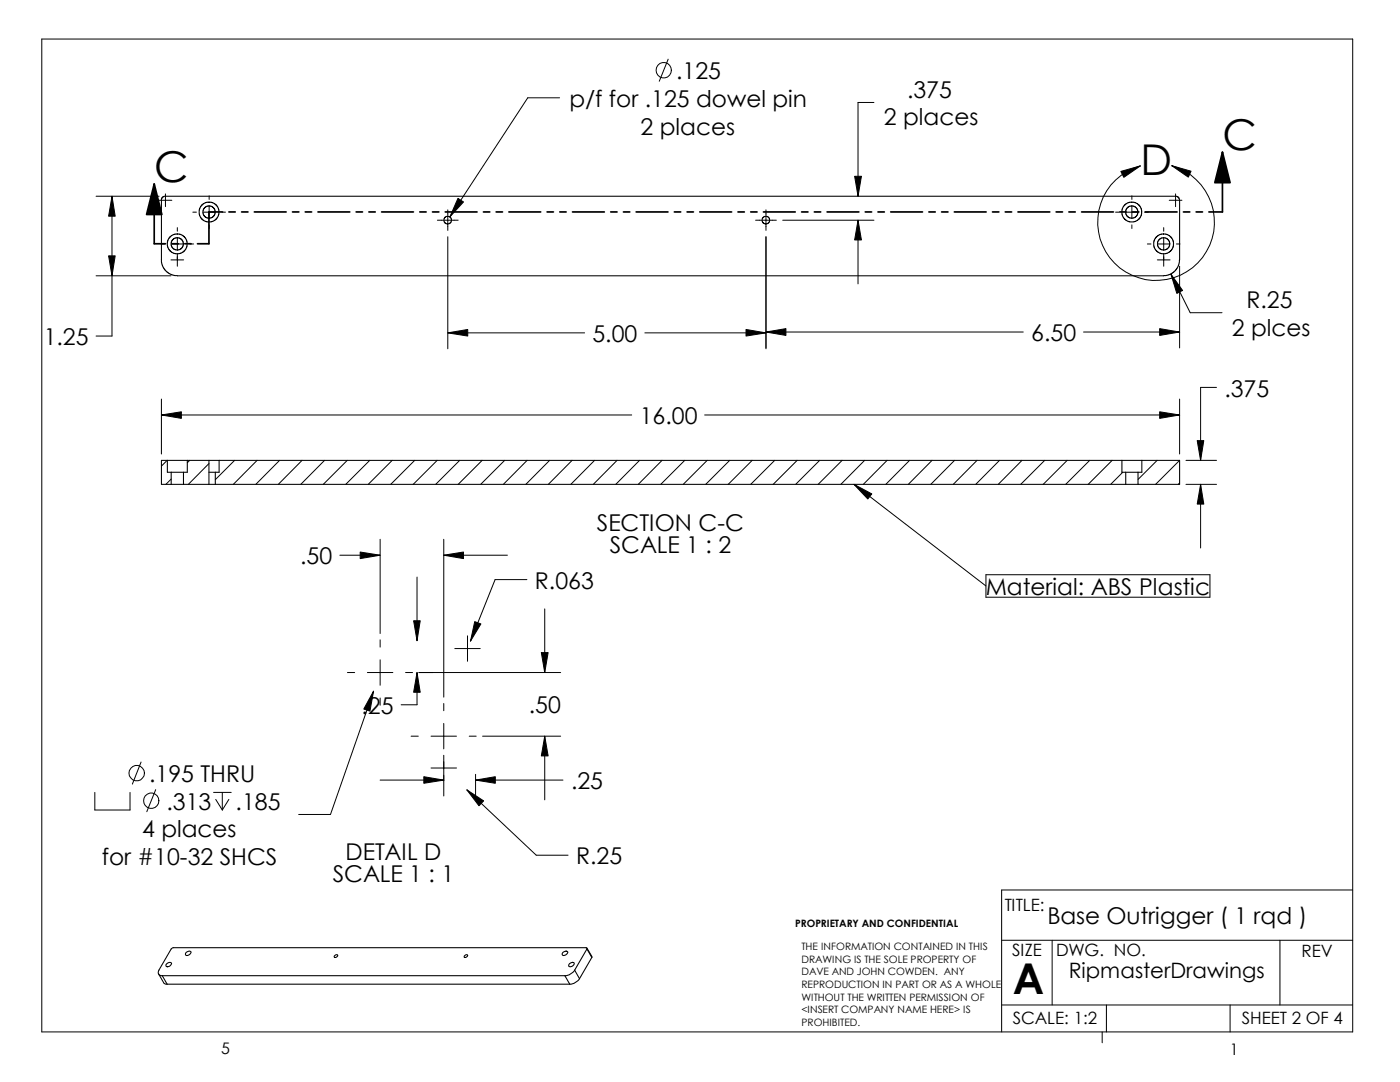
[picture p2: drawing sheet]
<svg xmlns="http://www.w3.org/2000/svg" width="279mm" height="216mm" viewBox="0 0 279 216" stroke-linecap="round" stroke-linejoin="round" font-family="sans-serif">
<g fill="none" stroke="#000" stroke-width=".2">
<path d="M8.3 7.8h261.7v198.1h-261.7zM111.7 19.5h-6.4l-15.5 23.8M133.3 11.8l-1.7 4.4M19.2 39.2h12.5M22.4 39.2l.6 3.9h-1.3zM22.4 39.2v27.9h-3.2M31.7 40h2.6M33 38.7v2.5M41.7 39.1v.7M91.4 39.6l1.1 .7-2.7 3zM170.6 35.2h1.3l-.7 4zM174.4 20.4h-3.2v18.8"/>
<path d="M223.7 34.2l3.9-1.1-3.3 2.3zM225.9 39.1v.7M233.3 40h2.6M233.8 33.1l3.9 1.1-.5 1.1zM233.8 33.1a11.6 11.6 0 0 1 6.8 17.5 11.6 11.6 0 0 1-18.7 1.2 11.6 11.6 0 0 1 4.3-18.2l1.4-.5M234.6 38.7v2.5M19.2 55h14.9M21.7 51.1h1.3l-.6 3.9zM32.1 48.7h.8M34.1 48.7h2.6M34.1 51.9h2.6M35.4 45.4v.7"/>
<path d="M35.4 47.4v2.6M35.4 50.6v2.5M37.9 48.7h.8M38.5 42.3h.7M40.5 42.3h2.5M41.7 41.1v2.5M41.7 44.9v.7M44.3 42.3h.7M87.3 43.9h4.1M89.4 41.9v4.1M89.4 47.2v22.4M150.8 43.9h4.1"/>
<path d="M152.9 41.9v4.1M152.9 47.2v22.4M156.2 43.9h18.2M171.2 43.9l.7 4h-1.3zM171.2 43.9v12.7M222.6 42.3h.8M224.6 42.3h2.6M225.9 41.1v2.5M225.9 44.9v.7M228.4 42.3h.8M229 48.7h.7M231 48.7h2.5"/>
<path d="M231 51.9h2.5M232.2 45.4v.7M232.2 47.4v2.6M232.2 50.6v2.5M233.7 54.7l2.3 3.3-1.1 .5zM233.7 54.7l3.8 7.7h6.4M234.8 48.7h.7M235.4 53.1v16.3M32.2 79.6v11M89.4 66.4l3.9-.7v1.4zM89.4 66.4h27.3M128.7 66.4h24.2"/>
<path d="M148.9 65.7l4 .7-4 .7zM152.9 66.3l3.9-.7v1.3zM152.9 66.3h51.3M216.2 66.3h19.2M231.4 65.6l4 .7-4 .6zM235.4 79.6v11M242.8 77.3h-3.2v14.6M32.2 82.8l4-.6v1.3zM32.2 82.8h93.9M33.4 91.9l-1.2 1.1M34.2 95.6l-1.1 1M37.8 91.9l-.4 .4"/>
<path d="M41.7 92.5l-4.1 4.1M46.8 91.9l-3.8 3.8M51.3 91.9l-4.7 4.7M55.8 91.9l-4.7 4.7M60.3 91.9l-4.8 4.7M64.8 91.9l-4.8 4.7M69.3 91.9l-4.8 4.7M73.8 91.9l-4.8 4.7M78.3 91.9l-4.8 4.7M82.8 91.9l-4.8 4.7M87.2 91.9l-4.7 4.7M91.7 91.9l-4.7 4.7"/>
<path d="M96.2 91.9l-4.8 4.7M100.7 91.9l-4.8 4.7M105.2 91.9l-4.7 4.7M109.7 91.9l-4.8 4.7M114.2 91.9l-4.8 4.7M118.7 91.9l-4.8 4.7M123.1 91.9l-4.7 4.7M127.6 91.9l-4.7 4.7M132.1 91.9l-4.7 4.7M136.7 91.9l-4.8 4.7M140.6 82.8h94.8M141.1 91.9l-4.7 4.7"/>
<path d="M145.6 91.9l-4.8 4.7M150.1 91.9l-4.8 4.7M154.6 91.9l-4.8 4.7M159.1 91.9l-4.8 4.7M163.6 91.9l-4.8 4.7M168.1 91.9l-4.8 4.7M170.4 96.6l3.6 2-.8 1zM170.4 96.6l26.4 20.3M172.6 91.9l-4.8 4.7M177 91.9l-4.7 4.7M181.5 91.9l-4.7 4.7M186 91.9l-4.7 4.7"/>
<path d="M190.5 91.9l-4.7 4.7M195 91.9l-4.8 4.7M199.5 91.9l-4.8 4.7M204 91.9l-4.8 4.7M208.5 91.9l-4.8 4.7M213 91.9l-4.8 4.7M217.5 91.9l-4.8 4.7M222 91.9l-4.8 4.7M224.1 94.2l-2.4 2.4M230.9 91.9l-3.8 3.8M231.4 82.2l4 .6-4 .7zM235.4 91.9l-4.8 4.7"/>
<path d="M235.4 96.4l-.2 .2M236.7 91.9h6.1M236.7 96.6h6.1M238.9 87.9h1.3l-.6 4zM239.6 96.6l.6 4h-1.3zM239.6 96.6v12.7M67.8 110.8h8.1M71.9 110.2l4 .6-4 .7zM75.9 107.6v18.8M83.2 115.1v12.7M88.6 110.8l3.9-.6v1.3zM88.6 107.6v31.5"/>
<path d="M88.6 110.8h12.7M105.2 115.7h-6.4l-4.9 12.2M196.8 114.7h44.7v4.5h-44.7zM69.3 134.2h1.5M73.3 134.2h5.1M74.5 137.9l-.7 4-1.2-.4zM74.5 137.9l-8.5 24.6h-6.4M75.9 127.7v1.4M75.9 131.7v5M75.9 139.3v1.4M80.9 134.2h1.4M82.5 123.9h1.4l-.7 3.9z"/>
<path d="M83.2 134.2l.7 3.9h-1.4zM83.2 134.2v6.4h-3.1M83.6 134.2h28.3M90.8 129.4h5M93.3 126.9v5.1M94.7 124l1.3 .5-2.1 3.4zM108 130.2h1.4l-.7 4zM108.7 121.5v12.7M18.9 158.1v3.5h7.1v-3.5M28.2 152.1l-1.8 4.4M31.1 157.6l-1.8 4.4M42.6 158.1h3.5"/>
<path d="M43.1 159.5l1.3 2.1M44.4 158.1v3.5M45.7 159.5l-1.3 2.1M75.9 155.7h12.7M82 146.9h1.5M84.6 155l4 .7-4 .6zM86 146.9h5.1M86 153.2h5.1M88.6 140.4v1.4M88.6 144.4v5M88.6 150.7v8.1M93.2 157.6l3.3 2.2-.9 1z"/>
<path d="M93.2 157.6l13.8 13h6.4M93.6 146.9h1.4M94.9 155.7l3.9-.7v1.3zM94.9 154.5v4.3M94.9 155.7h17.5M96.3 146.9h15.6M108.7 146.9l.7 3.9h-1.4zM108.7 146.9v12.7M270 177.6h-70.1v28.3M199.9 187.6h70.1M210 187.6v12.9M255.4 187.6v12.9"/>
<path d="M199.9 200.5h70.1M220 205.9v2.2M220.8 200.5v5.4M245.5 200.5v5.4"/>
<circle cx="132.4" cy="14" r="1.54"/>
<circle cx="27.3" cy="154.3" r="1.55"/>
<circle cx="30.2" cy="159.8" r="1.53"/>
</g>
<g fill="none" stroke="#000" stroke-width=".21">
<path d="M32.3 39.5l.5-.3h202l.5 .3 .1 .5v11.9l-.3 1.3-.6 .9-.9 .6-1.4 .3h-196.8l-1.2-.2-.8-.4-.8-1.1-.4-1zM35.3 46.7h.6l.6 .3 .5 .5 .3 .8v.8l-.3 .7-.5 .5-.7 .3h-.8l-.8-.3-.5-.5-.3-.7v-1l.5-.8 .8-.5 .7-.1M35.3 47.5l.8 .1 .3 .4 .2 .6-.2 .8-.3 .3-.7 .2-.7-.2-.5-.7v-.7l.1-.3 .6-.5h.5M41.7 40.3l.6 .1 .5 .2 .6 .6 .3 .7v.8l-.3 .7-.6 .6-.7 .3h-.8l-.7-.3-.6-.6-.2-.7v-1l.4-.7 .8-.6 .7-.1M41.7 41.1l.7 .2 .4 .3 .2 .7-.2 .7-.4 .3-.7 .3-.7-.3-.5-.7v-.6l.2-.4 .6-.5h.4M89.3 44.7l.5-.2 .3-.6-.3-.6-.7-.1-.5 .4v.6l.3 .3 .5 .2M152.8 44.7l.5-.2 .3-.6-.1-.5-.4-.2h-.6l-.4 .5 .1 .7 .7 .3M225.8 40.3l.8 .1 .6 .4 .6 .8 .1 .7-.1 .7-.4 .6-.4 .4-.7 .3h-.8l-.8-.3-.5-.6-.3-.7v-1l.5-.7 .8-.6 .7-.1M232.2 46.7l.7 .1 .7 .4 .5 .8 .1 .6-.1 .8-.4 .6-.4 .3-.7 .3h-.8l-.7-.3-.6-.5-.2-.7v-1l.4-.8 .8-.5 .7-.1M32.2 91.9h203.2v4.7h-203.2zM33.4 91.9v2.3h4v-2.3M34.2 94.2v2.4"/>
<path d="M36.6 94.2v2.4M41.7 91.9v4.7M43 94.2v2.4M43.7 91.9v2.3h-2M223.9 91.9v2.3h4v-2.3M224.7 94.2v2.4M227.1 94.2v2.4M31.7 194.4l1 1.8 .7 .2M32.4 194.7h80.3M32.4 194.7l1 1.7M33.1 192.4l.6-.3 .5 .1a.7 .7 0 0 1-1.1 .6zM33.4 196.4h80.3"/>
<path d="M37.2 190l.6-.2 .3 .1a.72 .72 0 0 1-1.1 .6zM66.7 190.8l.4-.3h.2a.37 .37 0 0 1-.1 .5 .37 .37 0 0 1-.5-.1zM92.7 190.8l.3-.3h.3a.38 .38 0 0 1-.2 .5 .38 .38 0 0 1-.5-.1zM112.4 190l.6-.2 .3 .1a.72 .72 0 0 1-1.1 .6zM112.7 194.7l1 1.7M113.7 192.3l.8-.2a.63 .63 0 0 1-.2 .7 .63 .63 0 0 1-.8 0zM114.7 193.6a2.66 2.66 0 0 1-2 1.1M114.7 193.6l1 1.7M115.7 195.3a2.66 2.66 0 0 1-2 1.1M117.1 189.4v-.3h-82.6l-.3 .3-2.5 4.2a.7 .7 0 0 0 0 .8 .7 .7 0 0 0 .7 .3M117.1 189.2l1 1.9M117.1 189.4l-2.4 4.2"/>
<path d="M117.1 189.4l1 1.7M118.1 191.1l-2.4 4.2"/>
<circle cx="225.9" cy="42.3" r="1.21"/>
<circle cx="232.2" cy="48.7" r="1.21"/>
</g>
<g fill="#000">
<path d="M22.4 39.2l.6 3.9h-1.3zM30.8 36.7l1.5 6.1h-3zM170.6 35.2h1.3l-.7 4zM223.7 34.2l3.9-1.1-3.3 2.3zM233.8 33.1l3.9 1.1-.5 1.1zM244 30.4l1.5 6h-3.1zM21.7 51.1h1.3l-.6 3.9zM91.4 39.6l1.1 .7-2.7 3zM171.2 43.9l.7 4h-1.3zM233.7 54.7l2.3 3.3-1.1 .5zM89.4 66.4l3.9-.7v1.4zM148.9 65.7l4 .7-4 .7z"/>
<path d="M152.9 66.3l3.9-.7v1.3zM231.4 65.6l4 .7-4 .6zM32.2 82.8l4-.6v1.3zM170.4 96.6l3.6 2-.8 1zM231.4 82.2l4 .6-4 .7zM238.9 87.9h1.3l-.6 4zM239.6 96.6l.6 4h-1.3zM71.9 110.2l4 .6-4 .7zM88.6 110.8l3.9-.6v1.3zM74.5 137.9l-.7 4-1.2-.4zM82.5 123.9h1.4l-.7 3.9zM83.2 134.2l.7 3.9h-1.4z"/>
<path d="M94.7 124l1.3 .5-2.1 3.4zM108 130.2h1.4l-.7 4zM84.6 155l4 .7-4 .6zM93.2 157.6l3.3 2.2-.9 1zM94.9 155.7l3.9-.7v1.3zM108.7 146.9l.7 3.9h-1.4z"/>
</g>
<g fill="none" stroke="#000" stroke-width=".34">
<path d="M30.8 36.7l1.5 6.1h-3zM30.8 36.7v11.9h2.3M244 30.4l1.5 6h-3.1zM244 30.4v11.9h-2.7M34.3 48.6h1.3M36.9 48.6h1.2M44.4 42.3h-2.7v6.3h-2.3M45.7 42.3h1.2M48.2 42.3h1.3M50.8 42.3h6.3M58.4 42.3h1.2M60.9 42.3h1.3"/>
<path d="M63.5 42.3h6.3M71.1 42.3h1.2M73.6 42.3h1.3M76.2 42.3h6.3M83.8 42.3h1.2M86.3 42.3h1.3M88.9 42.3h6.3M96.5 42.3h1.2M99 42.3h1.3M101.6 42.3h6.3M109.2 42.3h1.2M111.7 42.3h1.3"/>
<path d="M114.3 42.3h6.3M121.9 42.3h1.2M124.4 42.3h1.3M127 42.3h6.3M134.6 42.3h1.2M137.1 42.3h1.3M139.7 42.3h6.3M147.3 42.3h1.2M149.8 42.3h1.3M152.4 42.3h6.3M160 42.3h1.2M162.5 42.3h1.3"/>
<path d="M165.1 42.3h6.3M172.7 42.3h1.2M175.2 42.3h1.3M177.8 42.3h6.3M185.4 42.3h1.2M187.9 42.3h1.3M190.5 42.3h6.3M198.1 42.3h1.2M200.6 42.3h1.3M203.2 42.3h6.3M210.8 42.3h1.2M213.3 42.3h1.3"/>
<path d="M215.9 42.3h6.3M223.5 42.3h1.2M226 42.3h1.3M228.6 42.3h6.3M236.2 42.3h1.2M238.7 42.3h1.3"/>
</g>
<g font-size="8.5">
<text x="244" y="30">C</text>
<text x="227.6" y="34.8">D</text>
<text x="30.8" y="36.3">C</text>
<text x="202.1" y="198.2">A</text>
</g>
<g font-size="4.6">
<text x="135" y="15.8">.125</text>
<text x="113.6" y="21.3">p/f for .125 dowel pin</text>
<text x="181" y="19.5">.375</text>
<text x="127.8" y="26.8">2 places</text>
<text x="176.4" y="25">2 places</text>
<text x="248.8" y="61.5">R.25</text>
<text x="8.7" y="68.9">1.25</text>
<text x="118.2" y="68.2">5.00</text>
<text x="205.8" y="68.1">6.50</text>
<text x="245.8" y="67">2 plces</text>
<text x="244.3" y="79.1">.375</text>
<text x="127.7" y="84.6">16.00</text>
<text x="119.1" y="105.9">SECTION C-C</text>
<text x="59.9" y="112.6">.50</text>
<text x="121.7" y="110.4">SCALE 1 : 2</text>
<text x="106.8" y="117.5">R.063</text>
<text x="196.8" y="118.7">Material: ABS Plastic</text>
<text x="72.1" y="142.5">.25</text>
<text x="105.5" y="142.3">.50</text>
<text x="29.8" y="156.1">.195 THRU</text>
<text x="33.2" y="161.6">.313</text>
<text x="47" y="161.6">.185</text>
<text x="114" y="157.5">.25</text>
<text x="28.4" y="167.1">4 places</text>
<text x="20.3" y="172.6">for #10-32 SHCS</text>
<text x="69" y="171.6">DETAIL D</text>
<text x="115" y="172.5">R.25</text>
<text x="66.4" y="176.1">SCALE 1 : 1</text>
<text x="209" y="184.4">Base Outrigger ( 1 rqd )</text>
</g>
<text font-size="4.2" x="213.3" y="195.1">RipmasterDrawings</text>
<g font-size="3.4">
<text x="200.5" y="181.8">TITLE:</text>
<text x="202" y="190.8">SIZE</text>
<text x="210.8" y="190.8">DWG. NO.</text>
<text x="259.8" y="190.9">REV</text>
<text x="202.1" y="204.4">SCALE: 1:2</text>
<text x="247.8" y="204.4">SHEET 2 OF 4</text>
</g>
<g font-size="3.2">
<text x="44.2" y="210.4">5</text>
<text x="245.4" y="210.6">1</text>
</g>
<g font-size="2">
<text x="158.7" y="184.9">PROPRIETARY AND CONFIDENTIAL</text>
<text x="160" y="189.6">THE INFORMATION CONTAINED IN THIS</text>
<text x="160" y="192.2">DRAWING IS THE SOLE PROPERTY OF</text>
<text x="160" y="194.6">DAVE AND JOHN COWDEN. ANY</text>
<text x="160" y="197.2">REPRODUCTION IN PART OR AS A WHOLE</text>
<text x="160" y="199.7">WITHOUT THE WRITTEN PERMISSION OF</text>
<text x="160" y="202.2">&lt;INSERT COMPANY NAME HERE&gt; IS</text>
<text x="160" y="204.8">PROHIBITED.</text>
</g>
</svg>
